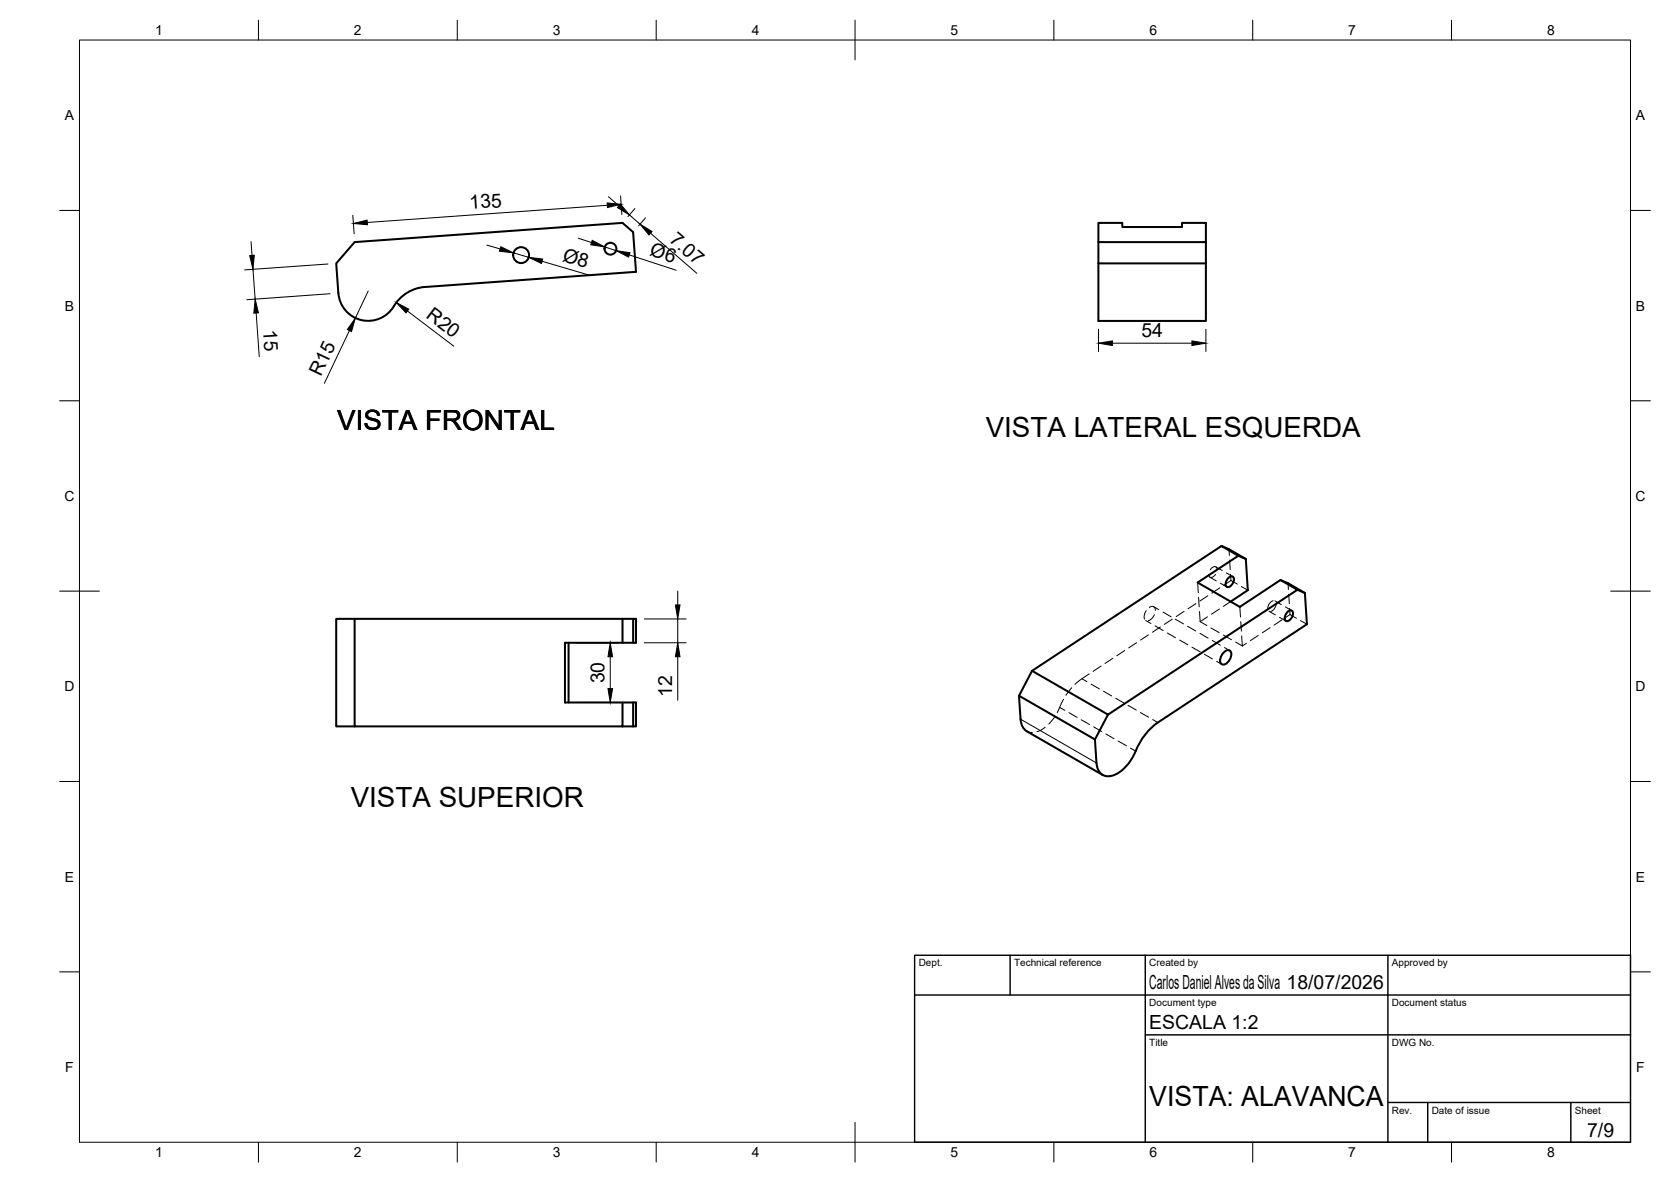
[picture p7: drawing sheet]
<svg xmlns="http://www.w3.org/2000/svg" width="420mm" height="297mm" viewBox="0 0 420 297" stroke-linecap="round" stroke-linejoin="round" font-family="sans-serif">
<!-- layer: Visible -->
<g fill="none" stroke="#000" stroke-width=".51">
<path d="M276.2 56h6v1.1h15v-1.1h6v4.8h-27zM106.9 72.1l53-3.8-.7-10-2.7-2.3-67.3 4.8-4.7 5.4 .6 7.5M106.9 72.1a10.4 10.4 0 0 0-8.4 5.7 7.5 7.5 0 0 1-8.1 2.5 7.5 7.5 0 0 1-5.3-6.6M276.2 60.8v19.9h27v-14.5M303.2 60.8v5.4h-27M307.1 137.2l1.9 .8 4.2 2.5M311.4 139.7l-4.3-2.5-47.6 31.4 19.1 11 47.6-31.4-4.2-2.4M89.2 155.5h-4.7v27h4.7M156.5 155.5h2.7M308.9 145.2a.77 .77 0 0 1 1.3 0 1.95 1.95 0 0 1-1.6 2.3 1.29 1.29 0 0 1 0-1.9zM313.2 140.5l-1.8-.8-10.3 6.7 10.6 6.1 10.3-6.7M313.2 140.5l.6 7.8-4.4 2.9"/>
<path d="M322 145.8l1.9 .8 4.2 2.4 .5 7.9-37.5 24.7M323.7 153.8a.77 .77 0 0 1 1.4 0 1.95 1.95 0 0 1-1.7 2.3 1.29 1.29 0 0 1 .1-2zM326.2 148.2l1.9 .8M143 161.5v15M156.5 161.5v-6h-67.3v27h67.3v-6M159.2 161.5v-6h.7v6h-17.9v15h17.9v6h-.7v-6M256.2 174.8l19.1 11 3.3-6.2M259.5 168.6l-3.3 6.2 .5 6.6a3.3 3.3 0 0 0 1.5 2.3l19 11M307.8 163.8a1 1 0 0 1 1.4-.3 1 1 0 0 1 .4 1.4l-.4 .9a1.62 1.62 0 0 1-2.1 1 2.4 2.4 0 0 1 .7-3zM156.5 182.5h2.7M291.1 181.6a16.7 16.7 0 0 0-6 8.1 9.4 9.4 0 0 1-6.1 5.4 2.99 2.99 0 0 1-3.3-3.4l-.4-5.9"/>
<circle cx="131" cy="64.1" r="2"/>
<circle cx="153.5" cy="62.5" r="1.49"/>
</g>
<!-- layer: Hidden -->
<g fill="none" stroke="#000" stroke-width=".25">
<path d="M309 138l.1 1.6M288.1 155.9l1.3 .8M288.2 153.5a2.46 2.46 0 0 0-.4 2.1M288.8 159.5l-2 1.4M289 152.7a.89 .89 0 0 1 1-.3 .89 .89 0 0 1 .5 1M290.1 152.5l1.3 .7M290.3 154.5l-.6 .8-1 .7M290.4 157.3l2.1 1.2M291.8 157.6l-2 1.3M292.4 153.8l2.1 1.2M293.5 159.1l2.1 1.2M294.7 155.6l-1.9 1.3"/>
<path d="M295.5 155.6l2.1 1.2M297.7 153.6l-2 1.3M298.6 157.4l2.1 1.2M300.7 151.7l-2 1.3M301.1 146.4l.2 2.5M301.4 150.1l.1 2.4M301.6 153.7l.2 2.5M301.7 159.2l2.1 1.1M301.8 156.2l1.7 1M303.6 155l-1.8 1.2M303.7 149.7l-2 1.3M304.2 145.1l1.6 .9"/>
<path d="M304.5 157.8l2.1 1.2M305.6 144.3a.93 .93 0 0 1-.7 .7 .93 .93 0 0 1-.9-.3l-.1-.3M305.7 142.5l1.6 .9M306 143.1a.74 .74 0 0 0-.5-.7 .74 .74 0 0 0-.9 .4l-.3 .4M306.6 153l-2 1.4M306.7 147.8l-2 1.3M306.9 146.6l1.6 .9M307.6 159.6l2 1.2M308.4 144l1.6 .9M309.2 140.8l.1 2.3M309.4 144.3l.1 1.6M309.4 151.2l-1.8 1.2"/>
<path d="M309.5 145.9l1.6 .9M309.5 145.9l-1.8 1.2M311.7 152.5l.2 2.6M312 156.2l.1 2.4M312.1 147.4l1.7 .9M312.2 159.8l.2 2.5M316.4 159.7l-2 1.3M319.1 153.6l1.6 .9M319.4 157.7l-2 1.3M320.1 151a2.16 2.16 0 0 0-1.4 1.9M320.6 151l1.6 .9M320.9 151.7a2.21 2.21 0 0 1-1.4 2"/>
<path d="M321.7 155.1l1.6 .9M322.3 155.8l-1.9 1.3M323.2 152.5l1.6 .9M323.9 146.6l.1 1.5M324 149.3l.2 2.4M324.3 152.9l.1 1.5M324.4 154.4l-1.1 .7M324.4 154.4l1.6 1M327 156l1.6 .9M267.4 175.8l-1.6 3.3M269.5 172.8l-1.5 1.9M273.9 169.4l-3.6 2.6"/>
<path d="M276.8 167.4l-2 1.3M279.8 165.4l-2 1.3M282.8 163.5l-2 1.3M285.8 161.5l-2 1.3M296.6 160.9l2.1 1.1M299.7 162.6l2.1 1.2M302.8 164.4l2.1 1.2M304.8 160.9l2.1 1.2M305.9 166.2l1.3 .7M307.9 162.7l1.3 .8M310.7 161.4l1.7 .9M313.4 161.7l-1 .6"/>
<path d="M258.1 183.8l1.5 .3M262.8 182.8l-2.1 1.1M265.2 180.1l-1.5 1.9"/>
</g>
<!-- layer: Visible Narrow -->
<path d="M256.6 180.7l19.1 11" fill="none" stroke="#000" stroke-width=".25"/>
<!-- layer: Hidden Narrow -->
<g fill="none" stroke="#000" stroke-width=".25">
<path d="M266.4 177.8l1.3 .7M268.8 179.1l2 1.2M272 170.6l1.3 .7M274.3 171.9l2.1 1.2M277.5 173.7l2 1.2M280.5 175.5l2.1 1.2M283.6 177.3l2.1 1.1M286.7 179.1l2.1 1.1M271.9 180.9l2 1.2M275 182.7l2 1.2M278.1 184.5l2 1.1M281.2 186.2l2 1.2"/>
<path d="M284.2 188l1.4 .8M289.8 180.8l1.3 .8"/>
</g>
<!-- layer: BORDER -->
<g fill="none" stroke="#000" stroke-width=".25">
<path d="M20 10.1h390v276.9h-390zM65 5.1v5M115 5.1v5M165 5.1v5M215 5.1v10M265 5.1v5M315 5.1v5M365 5.1v5M15 52.9h5M410 52.9h5M15 100.7h5M410 100.7h5"/>
<path d="M15 148.6h10M405 148.6h10M15 196.4h5M410 196.4h5M15 244.2h5M410 244.2h5M65 287v5M115 287v5M165 287v5M215 282.1v9.9M265 287v5M315 287v5"/>
<path d="M365 287v5"/>
</g>
<!-- layer: TITLEBLOCK -->
<path d="M230 240.1h180v46.9h-180zM230 250h180M254 240.1v9.9M288 240.1v46.9M349 240.1v46.9M288 260.1h122M349 277.1h61M359 277.1v9.9M395 277.1v9.9" fill="none" stroke="#000" stroke-width=".36"/>
<!-- layer: FD_Dimensions -->
<g fill="none" stroke="#000" stroke-width=".25">
<path d="M88.7 54.1l.3 4.6M145.4 59.9l3.3 1M152.7 51.6l-60.3 4.3M153 49.4l2.6 2.3M156 49.2l.4 4.7M158.3 54l2.6 2.3M159.6 52.4l-1.7 2M162.3 54.7l-1.7 2.1M163.6 58.6l11.6 10.1M63.1 60.7l.3 3.5M63.6 67.7l.6 7.5M64.4 78.7l.8 10.9"/>
<path d="M82.5 66.3l-21 1.5M83 73.8l-20.9 1.5M92.6 73.1l-3.2 6.8M102.4 78.2l11.7 8.8M122.4 61.6l3.4 1M129.1 63.5l3.8 1.2M136.3 65.7l11.9 3.5M152 62l2.9 1M158.2 64.1l11.8 3.8M87.9 83.1l-6.3 13.2M276.2 82.7v5.6M279.7 86.2h20"/>
<path d="M303.2 82.7v5.6M162 155.5h10.5M170.4 148.5v3.5M170.4 155.5v6M145.1 161.5h10.5M145.1 176.5h10.5M153.4 165v8M162 161.5h10.5M170.4 165v11"/>
</g>
<g fill="#000" stroke="#000" stroke-width=".25">
<path d="M88.9 56.2l3.4-.9 .1 1.2zM152.7 51l3.5 .3-3.5 .9zM156 51.3l2.3 2.7-3.1-1.8zM160.9 56.3l3.1 1.9-.8 .9zM62.8 64.2l1.1-.1-.3 3.6zM64.2 75.2l.8 3.4-1.2 .1zM99.7 76l3.1 1.7-.7 .9zM125.9 62l3.2 1.5-3.5-.4zM132.9 64.7l3.6 .4-.4 1.1zM148.9 60.4l3.1 1.6-3.5-.5zM154.9 63l3.5 .5-.3 1.1zM89.4 79.9l-1 3.4-1.1-.5z"/>
<path d="M276.2 86.2l3.5-.5v1.1zM299.7 85.7l3.5 .5-3.5 .6zM169.8 152h1.2l-.6 3.5zM153.4 161.5l.6 3.5h-1.1zM152.9 173h1.1l-.6 3.5zM170.4 161.5l.6 3.5h-1.2z"/>
</g>
<g font-size="7">
<text x="84.8" y="108.1">VISTA FRONTAL</text>
<text x="247.8" y="109.9">VISTA LATERAL ESQUERDA</text>
<text x="88.2" y="202.8">VISTA SUPERIOR</text>
<text x="289" y="278.1">VISTA: ALAVANCA</text>
</g>
<g font-size="4.9">
<text x="118.2" y="52.6" transform="rotate(-4 118.2 52.6)">135</text>
<text x="141.2" y="65.5" transform="rotate(16 141.2 65.5)">Ø8</text>
<text x="163.2" y="64.1" transform="rotate(18 163.2 64.1)">Ø6</text>
<text x="168.1" y="60.6" transform="rotate(41 168.1 60.6)">7.07</text>
<text x="66.2" y="82.9" transform="rotate(86 66.2 82.9)">15</text>
<text x="106.9" y="79.7" transform="rotate(37 106.9 79.7)">R20</text>
<text x="287" y="84.8">54</text>
<text x="80.7" y="94.8" transform="rotate(-65 80.7 94.8)">R15</text>
<text x="152" y="171.7" transform="rotate(-90 152 171.7)">30</text>
<text x="169" y="175.1" transform="rotate(-90 169 175.1)">12</text>
<text x="289" y="248.5">Carlos Daniel Alves da Silva 18/07/2026</text>
<text x="289" y="258.6">ESCALA 1:2</text>
<text x="399.1" y="285.7">7/9</text>
</g>
<g font-size="3.5">
<text x="39" y="8.8">1</text>
<text x="89" y="8.8">2</text>
<text x="139" y="8.8">3</text>
<text x="189" y="8.8">4</text>
<text x="239" y="8.8">5</text>
<text x="289" y="8.8">6</text>
<text x="339" y="8.8">7</text>
<text x="389" y="8.8">8</text>
<text x="16.3" y="30.2">A</text>
<text x="411.3" y="30.2">A</text>
<text x="16.3" y="78">B</text>
<text x="411.3" y="78">B</text>
<text x="16.2" y="125.9">C</text>
<text x="411.2" y="125.9">C</text>
<text x="16.2" y="173.7">D</text>
<text x="411.2" y="173.7">D</text>
<text x="16.3" y="221.6">E</text>
<text x="411.3" y="221.6">E</text>
<text x="16.4" y="269.4">F</text>
<text x="411.4" y="269.4">F</text>
<text x="39" y="290.8">1</text>
<text x="89" y="290.8">2</text>
<text x="139" y="290.8">3</text>
<text x="189" y="290.8">4</text>
<text x="239" y="290.8">5</text>
<text x="289" y="290.8">6</text>
<text x="339" y="290.8">7</text>
<text x="389" y="290.8">8</text>
</g>
<g font-size="2.5">
<text x="231" y="242.9">Dept.</text>
<text x="255" y="242.9">Technical reference</text>
<text x="289" y="242.9">Created by</text>
<text x="350" y="242.9">Approved by</text>
<text x="289" y="252.8">Document type</text>
<text x="350" y="252.8">Document status</text>
<text x="289" y="262.9">Title</text>
<text x="350" y="262.9">DWG No.</text>
<text x="350" y="279.9">Rev.</text>
<text x="360" y="279.9">Date of issue</text>
<text x="396" y="279.9">Sheet</text>
</g>
</svg>
